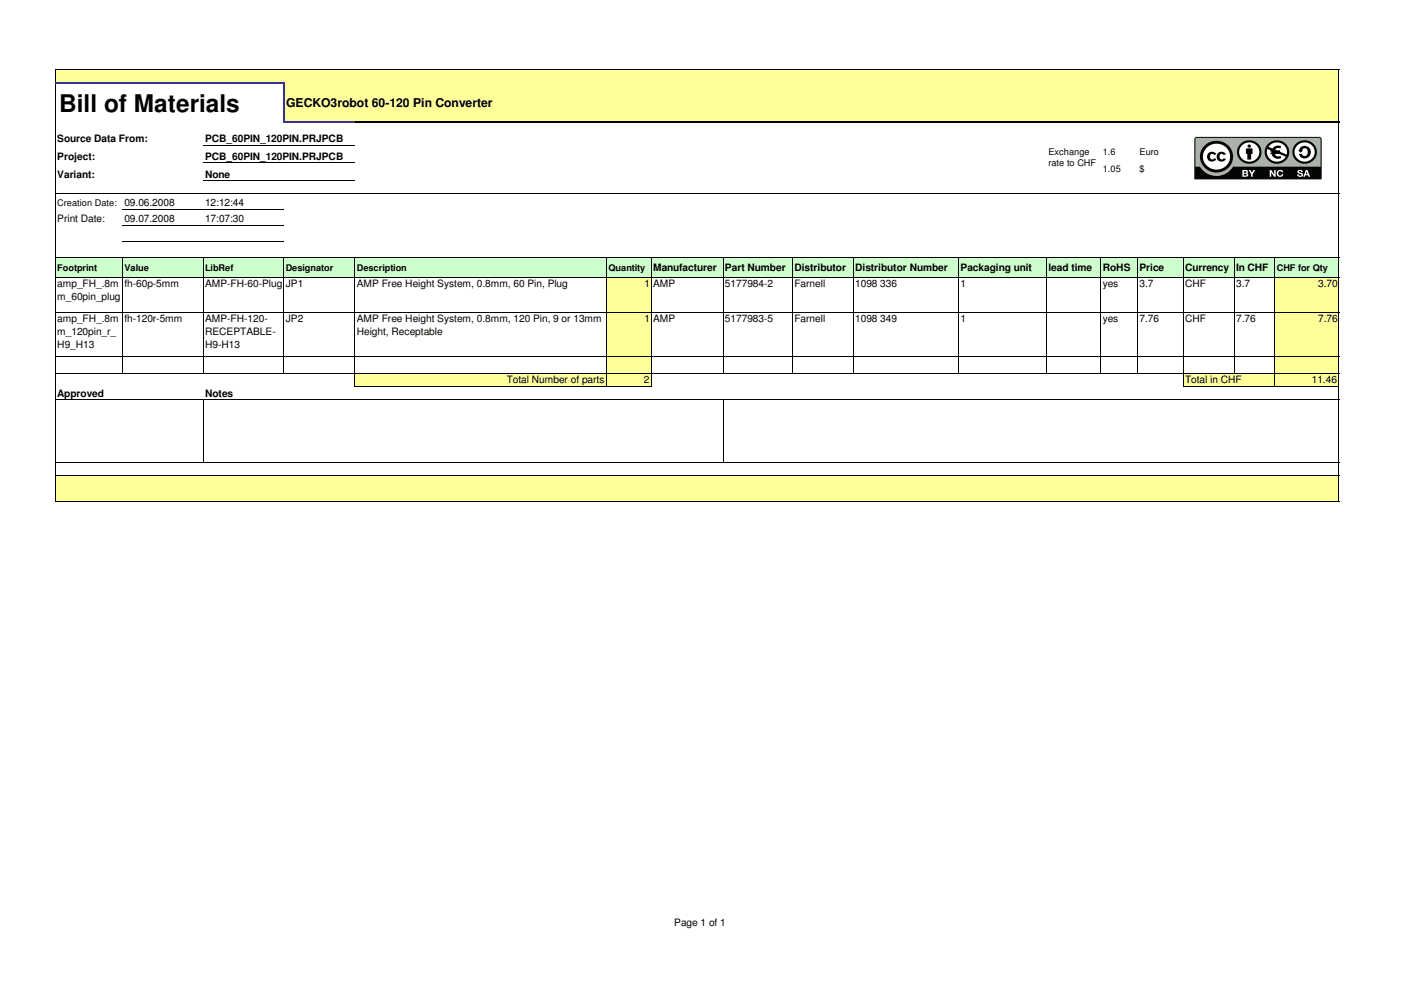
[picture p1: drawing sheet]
<svg xmlns="http://www.w3.org/2000/svg" width="297mm" height="210mm" viewBox="0 0 297 210" stroke-linecap="round" stroke-linejoin="round" font-family="sans-serif">
<g fill="#ff9">
<path d="M11.7 14.8h272.2v2.9h-272.2z"/>
<path d="M60.2 17.7h223.7v8.1h-223.7z"/>
</g>
<path d="M11.7 54.5h272.2v4.3h-272.2z" fill="#cfc"/>
<g fill="#ff9">
<path d="M128.6 58.7h9.5v7.5h-9.5z"/>
<path d="M270.3 58.7h13.6v7.5h-13.6z"/>
<path d="M128.6 66.2h9.5v9.4h-9.5z"/>
<path d="M270.3 66.2h13.6v9.4h-13.6z"/>
<path d="M128.6 75.5h9.5v3.6h-9.5z"/>
<path d="M270.3 75.5h13.6v3.6h-13.6z"/>
<path d="M75.2 79.1h62.9v2.8h-62.9z"/>
<path d="M250.8 79.1h33.1v2.8h-33.1z"/>
<path d="M11.7 100.8h31.4v5.6h-31.4z"/>
<path d="M43 100.8h227.3v5.6h-227.3z"/>
<path d="M270.3 100.8h13.6v5.6h-13.6z"/>
</g>
<g fill="none" stroke="#000" stroke-width=".21">
<path d="M11.7 14.7v2.8M11.7 17.9v88.6M11.9 14.8h272.1M283.9 14.9v10.7M43 30.8h32.3M43 34.5h32.3M43 38.2h32.3M283.9 26v80.5M11.9 41h272.1M11.9 54.5h272.1M11.9 58.7h272.1M25.9 44.4h34.3"/>
<path d="M25.9 47.8h34.3M25.9 51.2h34.3M26 54.7v24.5M43.1 54.7v24.5M60.2 54.7v24.5M75.2 54.7v27.3M128.6 54.7v27.3M138.1 54.7v27.3M153.3 54.7v24.5M168 54.7v24.5M180.9 54.7v24.5M203.3 54.7v24.5"/>
<path d="M221.9 54.7v24.5M233.4 54.7v24.5M241.2 54.7v24.5M250.8 54.7v27.3M261.7 54.7v24.5M270.3 54.7v27.3M11.9 66.2h272.1M11.9 75.5h272.1M11.9 79.1h272.1M11.9 84.8h272.1M11.9 98h272.1M43.1 84.9v13.2"/>
<path d="M75.3 81.9h62.9M153.3 84.9v13.2M250.9 81.9h33.1M11.9 100.8h272.1M11.9 106.4h272.1"/>
</g>
<path d="M11.6 17.7h48.8M60.2 17.9v8.1M60.4 25.8h14.8" fill="none" stroke="#339" stroke-width=".42"/>
<path d="M75.2 25.8h208.8" fill="none" stroke="#000" stroke-width=".42"/>
<path d="M253.4 29.3l.6-.2 26 .1 .2 .6-.1 8.1h-26.8z" fill="#aab2ab"/>
<path d="M253.3 29.3l-.1 8.6 .1 .1h26.8l.1-.1v-8.4l-.2-.4-26.3-.1zM253.5 29.4l.2-.2h26l.2 .2 .1 5.9h-18.6a4.1 4.1 0 0 1-7 0h-1z" fill="#040503"/>
<path d="M255.5 31.4a3 3 0 0 1 4.5-.4 3 3 0 0 1-.2 4.5 3 3 0 0 1-4-.1 3 3 0 0 1-.3-4z" fill="#fff"/>
<path d="M255.4 30.8a3.4 3.4 0 0 1 5.3 .4 3.4 3.4 0 0 1-1.4 5.1 3.4 3.4 0 0 1-4.2-1.1 3.4 3.4 0 0 1 .3-4.4zM255.9 31.3a2.83 2.83 0 0 0 .5 4.2 2.83 2.83 0 0 0 4.1-1 2.84 2.84 0 0 0-1-3.6 2.84 2.84 0 0 0-3.6 .4zM256.2 32.5l.5-.3h.6l.6 .5-.5 .2-.2-.3a.55 .55 0 0 0-.6 .7 .55 .55 0 0 0 .8 .4l.1-.2 .4 .2a1.06 1.06 0 0 1-1.6 .4 1.06 1.06 0 0 1-.1-1.6zM258.2 32.5l.5-.3h.6l.6 .5-.5 .2-.2-.3a.55 .55 0 0 0-.6 .7 .55 .55 0 0 0 .8 .4l.1-.2 .4 .2a1.06 1.06 0 0 1-1.6 .4 1.06 1.06 0 0 1-.1-1.6z" fill="#040503"/>
<circle cx="264.9" cy="32.3" r="2.36" fill="#fff"/>
<g fill="#040503">
<path d="M264.2 31.5h1.3l.1 1.1h-.3v1.2h-.8v-1.2h-.3z"/>
<path d="M263 30.5a2.52 2.52 0 0 0 .2 3.6 2.52 2.52 0 0 0 3.6-.3 2.52 2.52 0 0 0-.4-3.6 2.74 2.74 0 0 0-3.4 .3zM263.4 30.8a2.11 2.11 0 0 1 3.1 .1 2.11 2.11 0 0 1-.4 3.1 2.11 2.11 0 0 1-3-.6 1.94 1.94 0 0 1 .3-2.6z"/>
<circle cx="264.9" cy="31" r=".36"/>
</g>
<g fill="#fff">
<path d="M264.7 36h.4l.3 .6 .4-.6h.3l-.5 .9v.6h-.3v-.6z"/>
<path d="M275.2 36.2l.4-.2a.5 .5 0 0 1 .6 .5h-.3a.22 .22 0 0 0-.3-.3 .22 .22 0 0 0-.1 .4 .5 .5 0 0 1 .7 .2 .5 .5 0 0 1-.3 .7h-.1a.6 .6 0 0 1-.8-.5h.3a.27 .27 0 0 0 .3 .3 .27 .27 0 0 0 .3-.3 .59 .59 0 0 1-.7-.8z"/>
<path d="M269.2 36h.3l.7 1v-1h.3v1.5h-.4l-.6-1v1h-.3z"/>
<path d="M270.9 36.2a.69 .69 0 0 1 1.2 .3h-.4a.43 .43 0 0 0-.6-.1 .43 .43 0 0 0 0 .7 .43 .43 0 0 0 .6 0l.1-.2h.3a.72 .72 0 0 1-1.1 .5 .72 .72 0 0 1-.1-1.2z"/>
<path d="M263.4 36l1.1 .1a.33 .33 0 0 1-.1 .6 .41 .41 0 0 1 .2 .5 .41 .41 0 0 1-.5 .3h-.7zM263.7 36.3v.3l.6-.1-.1-.2zM263.7 36.8v.4l.6-.1v-.2z"/>
<path d="M276.9 36h.3l.6 1.5h-.4l-.1-.3h-.5l-.2 .3h-.3zM277 36.4l-.2 .5h.4z"/>
<circle cx="276.7" cy="32.3" r="2.33"/>
</g>
<g fill="#040503">
<path d="M275.7 31.3a1.31 1.31 0 0 1 1.9 .1 1.31 1.31 0 0 1-.2 1.9 1.31 1.31 0 0 1-1.9-.3l-.1-.4h.7a.62 .62 0 0 0 .8 .5 .62 .62 0 0 0 .4-.8 .62 .62 0 0 0-.4-.8 .62 .62 0 0 0-.8 .4h.2l-.5 .5-.6-.5h.2z"/>
<path d="M274.8 30.5a2.52 2.52 0 0 0 .1 3.6 2.52 2.52 0 0 0 3.6-.3 2.52 2.52 0 0 0-.4-3.6 2.74 2.74 0 0 0-3.3 .3zM275.1 30.8a2.11 2.11 0 0 1 3.1 .1 2.11 2.11 0 0 1-.3 3.1 2.11 2.11 0 0 1-3.1-.6 1.94 1.94 0 0 1 .3-2.6z"/>
</g>
<circle cx="270.8" cy="32.3" r="2.2" fill="#fff"/>
<path d="M268.9 30.5a2.52 2.52 0 0 0 .2 3.6 2.52 2.52 0 0 0 3.6-.3 2.52 2.52 0 0 0-.4-3.6 2.74 2.74 0 0 0-3.4 .3zM268.7 31.6l.7 .3-.1 .3h.3v.2h-.3v.3h.3a1.35 1.35 0 0 0 2 .8l-.1-.4a.81 .81 0 0 1-1.2-.4h1l1.3 .5a2.14 2.14 0 0 1-2.7 .9 2.14 2.14 0 0 1-1.2-2.5zM269.2 30.8a2.12 2.12 0 0 1 2.6-.4 2.12 2.12 0 0 1 1 2.4l-1.4-.6v-.3l-1-.2a.8 .8 0 0 1 1.1-.2l.1-.5a1.44 1.44 0 0 0-1.8 .5l-.9-.4z" fill="#040503"/>
<text font-size="5.2" x="12.6" y="23.7">Bill of Materials</text>
<text font-size="2.6" x="60.7" y="22.7">GECKO3robot 60-120 Pin Converter</text>
<g font-size="2.2">
<text x="12.1" y="30.2">Source Data From:</text>
<text x="12.1" y="33.9">Project:</text>
<text x="43.5" y="30.2">PCB_60PIN_120PIN.PRJPCB</text>
<text x="43.5" y="33.9">PCB_60PIN_120PIN.PRJPCB</text>
<text x="12.1" y="37.6">Variant:</text>
<text x="43.5" y="37.6">None</text>
<text x="12.1" y="47.2">Print Date:</text>
<text x="26.4" y="43.8">09.06.2008</text>
<text x="26.4" y="47.2">09.07.2008</text>
<text x="43.5" y="43.8">12:12:44</text>
<text x="43.5" y="47.2">17:07:30</text>
<text x="138.5" y="57.4">Manufacturer</text>
<text x="153.7" y="57.4">Part Number</text>
<text x="168.4" y="57.4">Distributor</text>
<text x="181.3" y="57.4">Distributor Number</text>
<text x="203.7" y="57.4">Packaging unit</text>
<text x="222.3" y="57.4">lead time</text>
<text x="233.8" y="57.4">RoHS</text>
<text x="241.6" y="57.4">Price</text>
<text x="251.2" y="57.4">Currency In CHF</text>
<text x="12.1" y="60.9">amp_FH_.8m</text>
<text x="12.1" y="63.7">m_60pin_plug</text>
<text x="26.4" y="60.9">fh-60p-5mm</text>
<text x="43.5" y="60.9">AMP-FH-60-Plug JP1</text>
<text x="75.6" y="60.9">AMP Free Height System, 0.8mm, 60 Pin, Plug</text>
<text x="136.6" y="60.9">1 AMP</text>
<text x="153.7" y="60.9">5177984-2</text>
<text x="168.4" y="60.9">Farnell</text>
<text x="181.3" y="60.9">1098 336</text>
<text x="203.7" y="60.9">1</text>
<text x="233.8" y="60.9">yes</text>
<text x="241.6" y="60.9">3.7</text>
<text x="251.2" y="60.9">CHF</text>
<text x="262.1" y="60.9">3.7</text>
<text x="279.5" y="60.9">3.70</text>
<text x="12.1" y="68.4">amp_FH_.8m</text>
<text x="12.1" y="71.1">m_120pin_r_</text>
<text x="26.4" y="68.4">fh-120r-5mm</text>
<text x="43.5" y="68.4">AMP-FH-120-</text>
<text x="43.5" y="71.1">RECEPTABLE-</text>
<text x="60.6" y="68.4">JP2</text>
<text x="75.6" y="71.1">Height, Receptable</text>
<text x="75.6" y="68.4">AMP Free Height System, 0.8mm, 120 Pin, 9 or 13mm</text>
<text x="136.6" y="68.4">1 AMP</text>
<text x="153.7" y="68.4">5177983-5</text>
<text x="168.4" y="68.4">Farnell</text>
<text x="181.3" y="68.4">1098 349</text>
<text x="203.7" y="68.4">1</text>
<text x="233.8" y="68.4">yes</text>
<text x="241.6" y="68.4">7.76</text>
<text x="251.2" y="68.4">CHF</text>
<text x="262.1" y="68.4">7.76</text>
<text x="279.5" y="68.4">7.76</text>
<text x="12.1" y="73.9">H9_H13</text>
<text x="43.5" y="73.9">H9-H13</text>
<text x="107.4" y="81.3">Total Number of parts</text>
<text x="136.5" y="81.3">2</text>
<text x="251.2" y="81.3">Total in CHF</text>
<text x="278.1" y="81.3">11.46</text>
<text x="12.1" y="84.1">Approved</text>
<text x="43.5" y="84.1">Notes</text>
<text x="143" y="196.3">Page 1 of 1</text>
</g>
<g font-size="1.9">
<text x="222.3" y="32.8">Exchange</text>
<text x="222.3" y="35.3">rate to CHF</text>
<text x="233.8" y="32.8">1.6</text>
<text x="241.6" y="32.8">Euro</text>
<text x="233.8" y="36.5">1.05</text>
<text x="241.6" y="36.5">$</text>
<text x="12.1" y="43.8">Creation Date:</text>
<text x="12.1" y="57.4">Footprint</text>
<text x="26.4" y="57.4">Value</text>
<text x="43.5" y="57.4">LibRef</text>
<text x="60.6" y="57.4">Designator</text>
<text x="75.6" y="57.4">Description</text>
<text x="129" y="57.4">Quantity</text>
<text x="270.7" y="57.4">CHF for Qty</text>
</g>
</svg>
